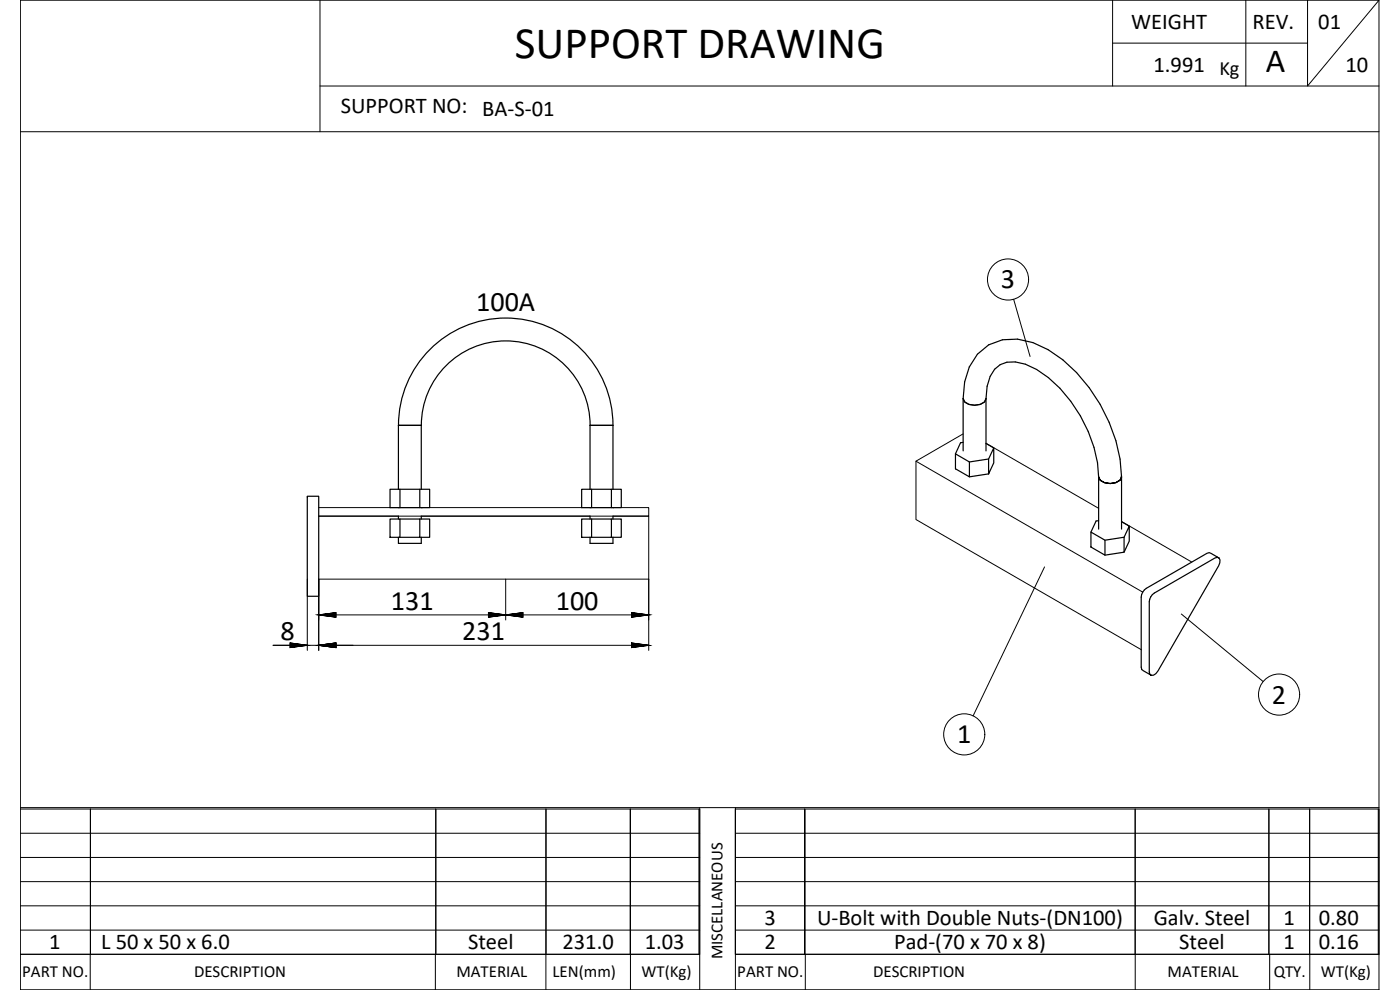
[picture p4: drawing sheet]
<svg xmlns="http://www.w3.org/2000/svg" width="420mm" height="297mm" viewBox="0 0 420 297" stroke-linecap="round" stroke-linejoin="round" font-family="sans-serif">
<g fill="none" stroke="#000" stroke-width=".36">
<path d="M289.1 119.6l.4 1a5 5 0 0 0 6 0l.4-1M289.1 119.6l.4-5a14.5 14.5 0 0 1 15.9-12.8 30 30 0 0 1 17.7 10 48.8 48.8 0 0 1 13.5 31.3M289.1 119.6v15.7M295.9 119.6l.3-3.7a7.9 7.9 0 0 1 6-7.2l2.5-.1a23.4 23.4 0 0 1 13.4 7.9 41.8 41.8 0 0 1 11.6 26.6M295.9 119.6v15.7M119.6 127.6h6.8M119.6 127.6v19.2M119.6 127.6a32.2 32.2 0 0 1 32.2-32.2 32.2 32.2 0 0 1 32.2 32.2M126.4 127.6v19.2M126.4 127.6a25.3 25.3 0 0 1 25.4-25.3 25.3 25.3 0 0 1 25.3 25.3M177.1 127.6h6.9M177.1 127.6v19.2"/>
<path d="M184 127.6v19.2M286.7 136.2l4.2 2.4v4.5l-4.2-2.4zM289.1 132.7l-.8 .1-1.6 3.4M295.9 133.1l2.3 1.3M296.7 137.7l-5.8 .9M298.2 134.4v4.5l-1.5 3.3v-4.5zM92.2 148.9h3.5v30h-3.5zM117.1 155.7h2.9v5.5h-2.9zM117.1 146.8h2.9v5.5h-2.9zM119.6 154.9v.8M120 155.7h6v5.5h-6M120 146.8h6v5.5h-6"/>
<path d="M126 155.7h2.9v5.5h-2.9M126 146.8h2.9v5.5h-2.9M126.4 154.9v.8M174.6 146.8h2.9v5.5h-2.9zM174.6 155.7h2.9v5.5h-2.9zM177.1 154.9v.8M177.5 146.8h6v5.5h-6M177.5 155.7h6v5.5h-6M183.5 146.8h3v5.5h-3M183.5 155.7h3v5.5h-3M184 154.9v.8M296.7 142.2l-5.8 .9"/>
<path d="M327.4 159.6l4.2 2.5v4.5l-4.2-2.5zM329.7 143.1l.5 1a4.9 4.9 0 0 0 5.9 0l.5-1-.5 1a4.9 4.9 0 0 1-5.9 0zM329.7 156.2l-.7 .1-1.6 3.3M329.7 143.1v15.7M336.5 142.9l.1 .2M336.6 143.1v15.7M336.6 156.5l2.3 1.4M119.6 161.2v1.8h6.8v-1.8M177.1 161.2v1.8h6.9v-1.8M331.6 162.1l5.8-.9v4.5l-5.8 .9M337.4 161.2l1.5-3.3v4.5l-1.5 3.3M343.4 177l18.8-11 .7-.2 3 1.6-.6-.2-.7 .2-18.2 10.5a3.4 3.4 0 0 0-1.5 2.7v21l.2 .7 .4 .3-2.9-1.7-.1-.7v-21l.1-.8z"/>
<path d="M365.9 167.4l.2 .6-.4 1.8-18.2 31.5-.6 .8-.7 .5h-.7"/>
</g>
<g fill="#000">
<circle cx="119.6" cy="152.3" r=".18"/>
<circle cx="126.4" cy="152.3" r=".18"/>
<circle cx="177.1" cy="152.3" r=".18"/>
<circle cx="184" cy="152.3" r=".18"/>
</g>
<g fill="none" stroke="#000" stroke-width=".3">
<path d="M96 .1v39.4M333.9 12.9h58.5M333.9 .1v25.7M373.9 .1v25.7M392.4 .1v25.7l21.5-25.7h-407.8v296.9h407.8M413.9 .1v296.9M6.1 39.5h407.8M96 25.8h317.9M304.2 89.8l4.9 17.2M274.9 138.4v17.5l67.6 39M289.1 130.2l-14.2 8.2 68 39.3M295.9 133l33.8 19.5"/>
<path d="M95.7 152.3h99v2.6h-99h23.9M126.4 154.9h50.7M184 154.9h10.7v18.9M336.6 156.5l21.1 12.1M92.2 173.8v21.3M151.8 173.8v12.2M194.7 173.8h-99v21.3M194.7 173.8v21.3M313.5 170.1l-21.5 44.7M81.9 193.6h112.8M95.7 184.5h99M354.5 184.2l24.6 20.3"/>
<path d="M6.1 242.7h203.9v43.6h-203.9h203.9M6.1 257.3h203.9M6.1 250h203.9M6.1 242.3h407.8M27.1 242.7v43.6v-43.6M130.8 242.7v43.6M163.9 242.7l-.1 54.3M189.2 242.7v43.6v-43.6M209.8 242.7v43.6M210 242.3v54.7M220.7 242.7h193.2v43.6h-193.2zM220.7 257.3h193.2"/>
<path d="M220.7 250h193.2M220.7 242.3v54.7M241.5 242.7v43.6v-43.6M340.7 242.7v54.3M380.8 242.7v43.6M393 242.7l.1 54.3M413.6 242.7v43.6M6.1 279.1h203.9M6.1 271.8h203.9M6.1 264.5h203.9M220.7 279.1h193.2M220.7 271.8h193.2"/>
<path d="M220.7 264.5h193.2M6.1 297h407.8M27.1 286.3v10.7M130.7 286.3v10.7M189.2 286.3v10.7M220.7 286.3h193.2M241.7 286.3v10.7M381 286.3v10.7"/>
<circle cx="302.5" cy="83.9" r="6.2"/>
<circle cx="383.9" cy="208.4" r="6.2"/>
<circle cx="289.4" cy="220.3" r="6.2"/>
</g>
<text font-size="13.5" x="154.5" y="17.3">SUPPORT DRAWING</text>
<text font-size="10.1" x="379.9" y="21.7">A</text>
<g font-size="8.5">
<text x="300.4" y="86.6">3</text>
<text x="142.9" y="93.3">100A</text>
<text x="117.3" y="183">131</text>
<text x="166.8" y="183">100</text>
<text x="84.2" y="192.1">8</text>
<text x="138.7" y="192.1">231</text>
<text x="381.7" y="211.1">2</text>
<text x="287.2" y="223">1</text>
</g>
<g font-size="6.8">
<text x="339.5" y="8.7">WEIGHT</text>
<text x="375.9" y="8.8">REV.</text>
<text x="395.6" y="8.6">01</text>
<text x="346.2" y="21.5">1.991</text>
<text x="403.8" y="21.5">10</text>
<text x="102.3" y="33.9">SUPPORT NO: BA-S-01</text>
<text x="229.4" y="277.6">3</text>
<text x="245.2" y="277.6">U-Bolt with Double Nuts-(DN100)</text>
<text x="346.2" y="277.6">Galv. Steel</text>
<text x="385.2" y="277.6">1</text>
<text x="395.8" y="277.6">0.80</text>
<text x="14.8" y="284.8">1</text>
<text x="30.4" y="284.8">L 50 x 50 x 6.0</text>
<text x="140.5" y="284.8">Steel</text>
<text x="168.8" y="284.8">231.0</text>
<text x="193.5" y="284.8">1.03</text>
<text x="229.4" y="284.8">2</text>
<text x="268.3" y="284.8">Pad-(70 x 70 x 8)</text>
<text x="353.9" y="284.8">Steel</text>
<text x="385.2" y="284.8">1</text>
<text x="395.8" y="284.8">0.16</text>
</g>
<text font-size="6.1" x="366" y="22.6">Kg</text>
<g font-size="5.1">
<text x="216.8" y="287.9" transform="rotate(-90 216.8 287.9)">MISCELLANEOUS</text>
<text x="6.7" y="293.2">PART NO.</text>
<text x="58.2" y="293.2">DESCRIPTION</text>
<text x="137" y="293.2">MATERIAL</text>
<text x="165.8" y="293.2">LEN(mm)</text>
<text x="192.5" y="293.2">WT(Kg)</text>
<text x="221.3" y="293.2">PART NO.</text>
<text x="262" y="293.2">DESCRIPTION</text>
<text x="350.4" y="293.2">MATERIAL</text>
<text x="382.2" y="293.2">QTY.</text>
<text x="396.4" y="293.2">WT(Kg)</text>
</g>
<g font-size="4.4">
<text x="80.8" y="195.4">8</text>
<text x="94.5" y="195.4">231</text>
</g>
<g font-size="4">
<text x="94.5" y="186.3">131</text>
<text x="150.6" y="186.3">100</text>
</g>
</svg>
